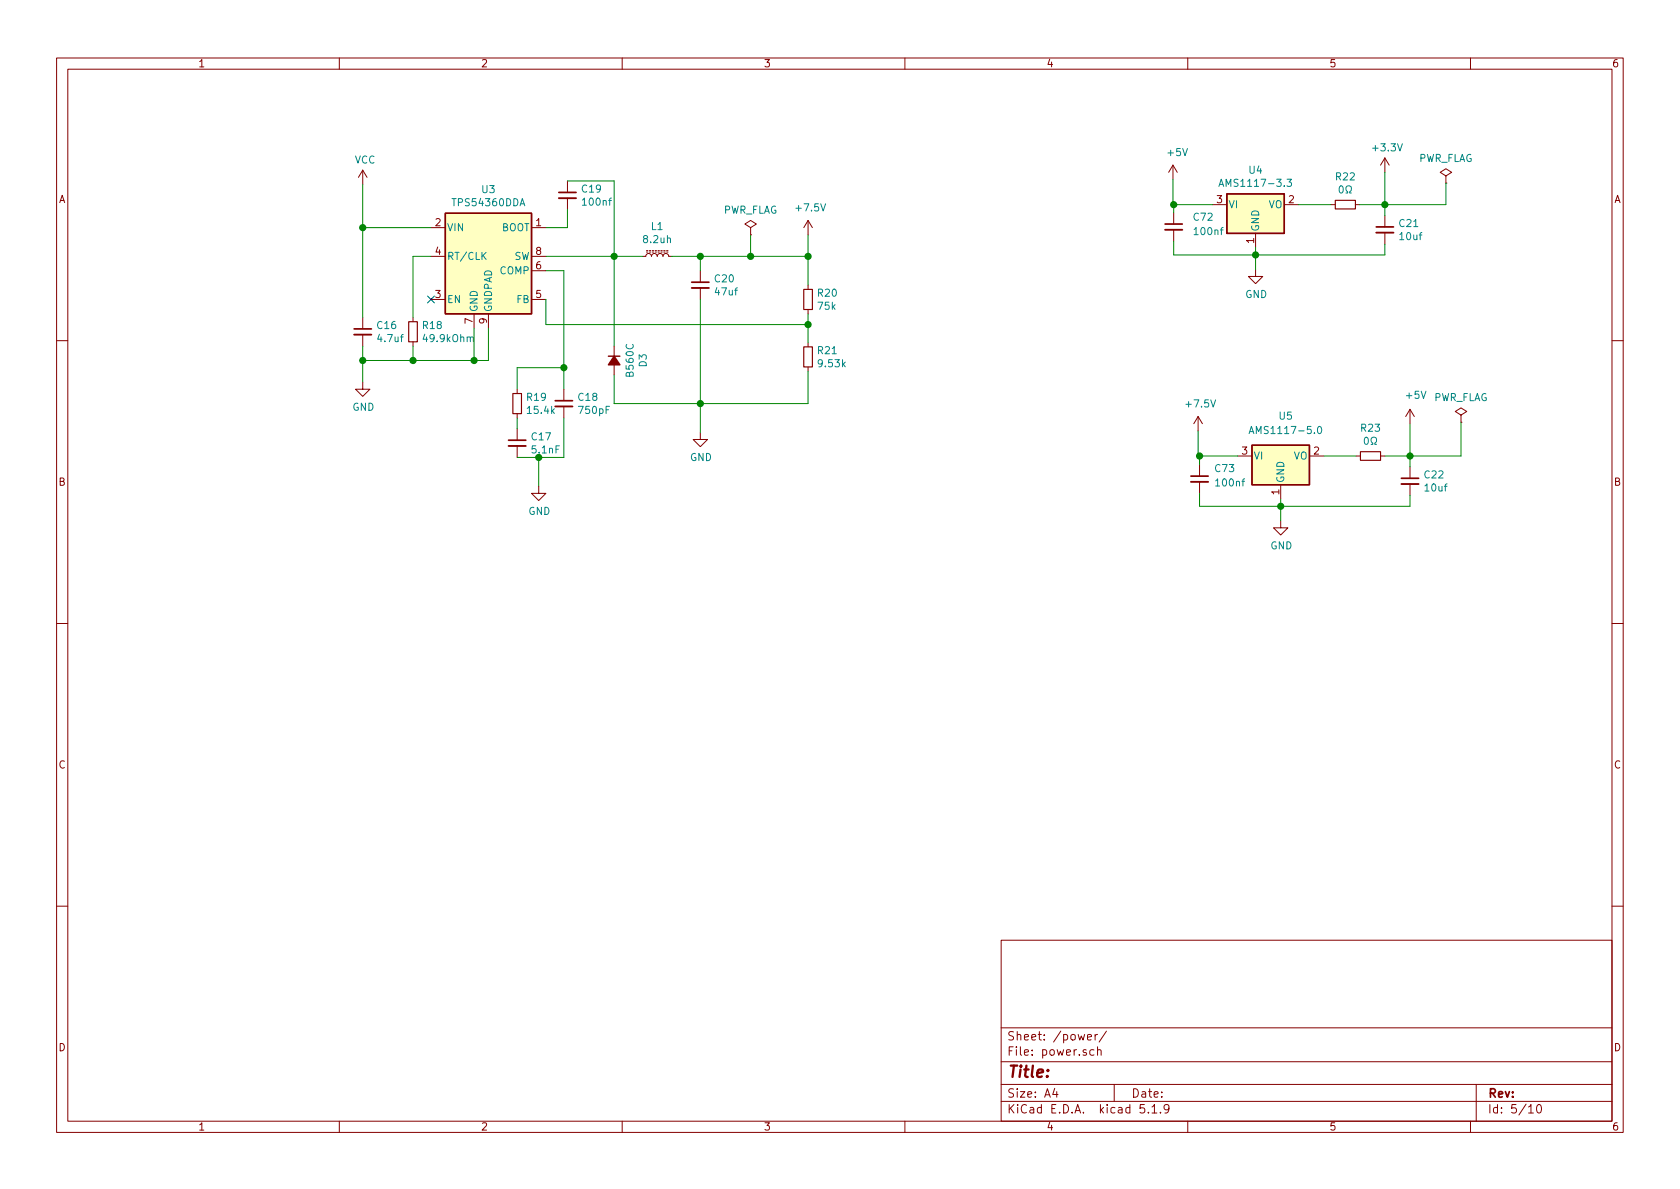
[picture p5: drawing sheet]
<svg xmlns="http://www.w3.org/2000/svg" width="297mm" height="210mm" viewBox="0 0 297 210" stroke-linecap="round" stroke-linejoin="round" font-family="sans-serif">
<g fill="none" stroke="#840000" stroke-width=".18">
<path d="M10 10.3h277v189.9h-277zM12 12.2h273v186.1h-273zM60 10.3v1.9M110 10.3v1.9M160 10.3v1.9M210 10.3v1.9M260 10.3v1.9M64.1 30.1l-.7 1.3M64.1 30.1v2.5M64.1 30.1l.8 1.3M100.3 32v2M100.3 35v2.1"/>
<path d="M142.9 39v2.5M142.9 39l-.8 1.3M142.9 39l.7 1.3M207.4 29.2l-.8 1.3M207.4 29.2v2.5M207.4 29.2l.8 1.3M207.5 37.6v2M214.4 36.2h2.5M227.1 36.2h2.5M235.3 36.2h.8M239.6 36.2h.8M244.9 27.9l-.8 1.3"/>
<path d="M244.9 27.9v2.6M244.9 38.1v2M244.9 27.9l.7 1.3M255.7 31.1l1-.6-1-.7-1.1 .7 1.1 .6v1.3M255.7 32.4h.1M64.1 56.1v2.1M64.1 59.2v2M73 56.1v.8M76.2 40.3h2.5M76.2 53h2.5M76.2 45.3h2.5M83.8 55.5v2.5"/>
<path d="M86.4 55.5v2.5M94 40.3h2.5M94 53h2.5M94 45.3h2.5M94 47.9h2.5M113.7 45.3h.5l.1-.3 .3-.2 .4 .2 .2 .3 .1-.3 .3-.2 .4 .2 .2 .3 .1-.3 .3-.2 .4 .2 .2 .3 .1-.3 .3-.2 .5 .2 .1 .3h.5M114.3 44.6h.3M114.3 44.3h.3M114.8 44.6h.3M114.8 44.3h.3M115.3 44.6h.3M115.3 44.3h.3"/>
<path d="M115.8 44.6h.3M115.8 44.3h.3M116.3 44.6h.3M116.3 44.3h.3M116.8 44.6h.3M116.8 44.3h.3M117.3 44.6h.3M117.3 44.3h.3M117.9 44.6h.2M117.9 44.3h.2M123.8 47.9v2M123.8 50.9v2.1"/>
<path d="M132.7 40.3l1-.7-1-.6-1 .6 1 .7v1.2M132.7 41.5h.1M142.9 50.4v.8M142.9 54.7v.8M207.5 40.6v2.1M222 47.6v1.3h1.3l-1.3 1.3-1.3-1.3h1.3M222 41.3v2.5M244.9 41.1v2.1M10 60.2h2M64.1 67.6v1.2h1.3l-1.3 1.3-1.2-1.3h1.2M73 60.4v.8M91.4 68.8v.8"/>
<path d="M91.4 73.1v.8M91.4 75.8v2M91.4 78.9v2M99.7 68.8v2.1M99.7 71.9v2M108.6 61.2v5.1M123.8 76.4v1.3h1.3l-1.3 1.3-1.2-1.3h1.2M142.9 60.6v.7M142.9 64.9v.8M211.8 73.7l-.7 1.2M211.8 73.7v2.5M211.8 73.7l.8 1.2"/>
<path d="M249.3 72.4v2.5M249.3 72.4l-.8 1.3M249.3 72.4l.8 1.3M258.3 73.4l1-.6-1-.7-1 .7 1 .6v1.3M258.3 74.7h.1M285 60.2h2M95.2 86v1.2h1.3l-1.3 1.3-1.2-1.3h1.2M212.1 82.2v2M212.1 85.2v2M218.8 80.6h2.6M226.4 92.1v1.2h1.3l-1.3 1.3-1.2-1.3h1.2M226.4 85.7v2.6"/>
<path d="M231.5 80.6h2.6M239.8 80.6h.7M244.1 80.6h.8M249.3 82.5v2.1M249.3 85.6v2M10 110.3h2M285 110.3h2M10 160.2h2M177 166.3h108v32h-108zM285 160.2h2M60 198.3v1.9M110 198.3v1.9"/>
<path d="M160 198.3v1.9M177 194.8h108M177 191.8h108M177 187.8h108M177 181.8h108M186.5 192.5l-.4 1h1M186.8 193v1M192.3 183.4l.7-.1-.1-.3-.4-.1-.2 .2v.7h.6M193.4 185.7l-.4-.1-.3 .3 .1 .6 .2 .1 .4-.1M193.6 182.9v1M194.1 185.7l.2-.1 .3 .1 .1 .9M194.1 182.9l-.5 .3"/>
<path d="M194.1 185.1v1.5M195.6 182.3l-1.3 2M197 191.8v3M202.3 195.3h-.7l-.1 .7 .3-.1 .5 .1 .1 .2-.1 .5-.2 .1-.6-.1M203 196.7v.1M203.7 195.8l.4-.5v1.5M203.7 196.8h.8M205.2 196.7v.1M206.7 196l-.1 .2a.48 .48 0 0 1-.7-.1v-.6a.48 .48 0 0 1 .7-.1v.1a1.19 1.19 0 0 1-.2 1.2l-.4 .1M210 198.3v1.9M260 198.3v1.9M261 191.8v6.5"/>
<path d="M270.3 195.8l.4-.5v1.5M270.3 196.8h.8M271.8 195.5l.4-.2a.94 .94 0 0 1 0 1.5 .79 .79 0 0 1-.4-1.3z"/>
</g>
<path d="M236.1 35.4h3.5v1.6h-3.5zM72.3 56.9h1.5v3.5h-1.5zM142.1 51.2h1.5v3.5h-1.5zM90.7 69.6h1.5v3.5h-1.5zM142.1 61.3h1.5v3.6h-1.5zM240.5 79.9h3.6v1.5h-3.6z" fill="none" stroke="#840000" stroke-width=".2"/>
<g fill="#ffffc2" stroke="#ffffc2" stroke-width=".18">
<path d="M216.9 34.3h10.2v7h-10.2z"/>
<path d="M78.7 37.7h15.3v17.8h-15.3z"/>
<path d="M221.4 78.7h10.1v7h-10.1z"/>
</g>
<path d="M78.7 37.7h15.3v17.8h-15.3zM216.9 34.3h10.2v7h-10.2zM107.6 63h2M221.4 78.7h10.1v7h-10.1z" fill="none" stroke="#840000" stroke-width=".25"/>
<path d="M215.5 33l.4-1.3 .5 1.3M215.6 32.6h.6M227.6 31.7h.7l-.4 .5 .4 .1v.4l-.2 .3-.5-.2M236.9 33l.2-.1a.69 .69 0 0 1 .4 .6 .69 .69 0 0 1-.4 .6l-.2-.1-.1-.4zM238 34.1h.3v-.2a.55 .55 0 0 1-.3-.8 .55 .55 0 0 1 .9-.1v.2a.53 .53 0 0 1-.3 .7v.2h.3M85.4 45.2l.6 .7M86 44.6l-.8 .8M220.9 76.7l.4-1.3 .4 1.3M221 76.3h.6M233.1 75.5l.1-.1a.67 .67 0 0 1 .5 .6 .67 .67 0 0 1-.5 .7l-.2-.3-.1-.2zM241.3 77.4l.2-.1a.69 .69 0 0 1 .5 .6 .69 .69 0 0 1-.5 .7l-.2-.1-.1-.4zM242.4 78.6h.3v-.2a.55 .55 0 0 1-.2-.9 .55 .55 0 0 1 .8 0l.1 .2a.53 .53 0 0 1-.3 .7v.2h.3" fill="none" stroke="#008484" stroke-width=".18"/>
<path d="M98.8 35h3.1M62.6 59.2h3.1M122.3 50.9h3M206 40.6h3M243.3 41.1h3.1M89.9 78.9h3.1M98.2 71.9h3M210.6 85.2h3M247.8 85.6h3" fill="none" stroke="#840000" stroke-width=".33"/>
<path d="M98.8 34h3.1M206 39.6h3M62.6 58.2h3.1M122.3 49.9h3M243.3 40.1h3.1M89.9 77.8h3.1M98.2 70.9h3M210.6 84.2h3M247.8 84.6h3" fill="none" stroke="#840000" stroke-width=".3"/>
<path d="M108.6 63l1 1.5h-2z" fill="#840000" stroke="#840000" stroke-width=".25"/>
<g fill="none" stroke="#008400" stroke-width=".18">
<path d="M64.1 32.6v23.5M100.3 37.1v3.2h-3.8M100.3 32h8.3v29.2M207.4 31.7v4.5h7M207.5 36.2v1.4M229.6 36.2h5.7M244.9 30.5v7.6M255.7 32.4v3.8h-15.3M64.1 40.3h12.1M76.2 45.3h-3.2v10.8M83.8 58v5.7M86.4 58v5.7h-22.3"/>
<path d="M96.5 53v4.4h46.4M96.5 47.9h3.2v20.9M96.5 45.3h17.2M118.7 45.3h24.2M123.8 45.3v2.6M123.8 53v23.4M132.7 41.5v3.8M142.9 41.5v8.9M142.9 55.5v5.1M207.5 42.7v2.4h37.4v-1.9M222 43.8v3.8M64.1 61.2v6.4"/>
<path d="M73 61.2v2.5M91.4 73.9v1.9M99.7 73.9v7h-8.3M99.7 65h-8.3v3.8M142.9 65.7v5.7h-34.3v-5.1M211.8 76.2v4.4h7M249.3 74.9v7.6M258.3 74.7v5.9h-13.4M95.2 80.9v5.1M212.1 87.2v2.3h37.2v-1.9M212.1 80.6v1.6M226.4 88.3v3.8"/>
<path d="M234.1 80.6h5.7"/>
</g>
<g fill="#008400" stroke="#008400" stroke-width=".25">
<circle cx="123.8" cy="71.4" r=".51"/>
<circle cx="142.9" cy="57.4" r=".51"/>
<circle cx="212.1" cy="80.6" r=".51"/>
<circle cx="132.7" cy="45.3" r=".51"/>
<circle cx="222" cy="45.1" r=".51"/>
<circle cx="142.9" cy="45.3" r=".51"/>
<circle cx="99.7" cy="65" r=".51"/>
<circle cx="207.5" cy="36.2" r=".51"/>
<circle cx="226.4" cy="89.5" r=".51"/>
<circle cx="108.6" cy="45.3" r=".51"/>
<circle cx="73" cy="63.7" r=".51"/>
<circle cx="249.3" cy="80.6" r=".51"/>
<circle cx="244.9" cy="36.2" r=".51"/>
<circle cx="64.1" cy="40.3" r=".51"/>
<circle cx="123.8" cy="45.3" r=".51"/>
<circle cx="83.8" cy="63.7" r=".51"/>
<circle cx="95.3" cy="80.9" r=".51"/>
<circle cx="64.1" cy="63.7" r=".51"/>
</g>
<path d="M75.6 52.3l1.2 1.3M76.8 52.3l-1.2 1.3" fill="none" stroke="#000084" stroke-width=".18"/>
<text font-size="2.8" fill="#840000" x="178" y="190.5">Title:</text>
<g font-size="2.1" fill="#840000">
<text x="178" y="184">Sheet: /power/</text>
<text x="178" y="186.7">File: power.sch</text>
<text x="178" y="196.9">KiCad E.D.A. kicad 5.1.9</text>
<text x="178" y="194.1">Size: A4</text>
<text x="200" y="194.1">Date:</text>
<text x="263" y="194.1">Rev:</text>
<text x="263" y="196.9">Id: 5/10</text>
</g>
<g font-size="1.8" fill="#840000">
<text x="35" y="11.9">1</text>
<text x="85" y="11.9">2</text>
<text x="135" y="11.9">3</text>
<text x="185" y="11.9">4</text>
<text x="235" y="11.9">5</text>
<text x="285" y="11.9">6</text>
<text x="10.4" y="35.9">A</text>
<text x="215.2" y="35.9">3</text>
<text x="227.9" y="35.9">2</text>
<text x="285.4" y="35.9">A</text>
<text x="77" y="40">2</text>
<text x="94.8" y="40">1</text>
<text x="77" y="45.1">4</text>
<text x="94.8" y="47.6">6</text>
<text x="94.8" y="45.1">8</text>
<text x="221.7" y="43" transform="rotate(-90 221.7 43)">1</text>
<text x="77" y="52.7">3</text>
<text x="94.8" y="52.7">5</text>
<text x="83.6" y="57.2" transform="rotate(-90 83.6 57.2)">7</text>
<text x="86.1" y="57.2" transform="rotate(-90 86.1 57.2)">9</text>
<text x="219.6" y="80.4">3</text>
<text x="232.3" y="80.4">2</text>
<text x="10.4" y="85.9">B</text>
<text x="226.2" y="87.5" transform="rotate(-90 226.2 87.5)">1</text>
<text x="285.4" y="85.9">B</text>
<text x="10.4" y="135.9">C</text>
<text x="285.4" y="135.9">C</text>
<text x="10.4" y="185.9">D</text>
<text x="285.4" y="185.9">D</text>
<text x="35" y="199.9">1</text>
<text x="85" y="199.9">2</text>
<text x="135" y="199.9">3</text>
<text x="185" y="199.9">4</text>
<text x="235" y="199.9">5</text>
<text x="285" y="199.9">6</text>
</g>
<g font-size="1.8" fill="#008484">
<text x="62.7" y="28.9">VCC</text>
<text x="206.6" y="27.6">+5V</text>
<text x="242.9" y="26.8">+3.3V</text>
<text x="250.7" y="28.6">PWR_FLAG</text>
<text x="85.2" y="34.2">U3</text>
<text x="102.9" y="34.1">C19</text>
<text x="216.5" y="33">AMS1117-3.3</text>
<text x="220.9" y="30.7">U4</text>
<text x="236.2" y="31.9">R22</text>
<text x="79" y="40.9">VIN</text>
<text x="80.3" y="36.5">TPS54360DDA</text>
<text x="88.6" y="40.9">BOOT</text>
<text x="103.2" y="36.4">100nf</text>
<text x="115.2" y="40.7">L1</text>
<text x="127.8" y="37.8">PWR_FLAG</text>
<text x="140.9" y="37.4">+7.5V</text>
<text x="211.1" y="39">C72</text>
<text x="211.3" y="41.6">100nf</text>
<text x="217.2" y="36.8">VI</text>
<text x="222.6" y="41" transform="rotate(-90 222.6 41)">GND</text>
<text x="224.3" y="36.8">VO</text>
<text x="247.5" y="40.2">C21</text>
<text x="79" y="46">RT/CLK</text>
<text x="90.9" y="46">SW</text>
<text x="113.9" y="43">8.2uh</text>
<text x="247.6" y="42.5">10uf</text>
<text x="79" y="53.6">EN</text>
<text x="88.4" y="48.5">COMP</text>
<text x="91.4" y="53.6">FB</text>
<text x="126.4" y="49.9">C20</text>
<text x="126.6" y="52.2">47uf</text>
<text x="144.7" y="52.5">R20</text>
<text x="220.2" y="52.7">GND</text>
<text x="66.8" y="58.2">C16</text>
<text x="74.8" y="58.2">R18</text>
<text x="84.5" y="55.2" transform="rotate(-90 84.5 55.2)">GND</text>
<text x="87" y="55.2" transform="rotate(-90 87 55.2)">GNDPAD</text>
<text x="144.7" y="54.8">75k</text>
<text x="66.9" y="60.5">4.7uf</text>
<text x="75.1" y="60.5">49.9kOhm</text>
<text x="114.4" y="64.9" transform="rotate(-90 114.4 64.9)">D3</text>
<text x="144.7" y="62.6">R21</text>
<text x="144.9" y="64.9">9.53k</text>
<text x="93.2" y="70.9">R19</text>
<text x="102.3" y="70.9">C18</text>
<text x="112" y="66.5" transform="rotate(-90 112 66.5)">B560C</text>
<text x="248.7" y="70.5">+5V</text>
<text x="253.4" y="70.9">PWR_FLAG</text>
<text x="62.3" y="72.6">GND</text>
<text x="93.4" y="73.2">15.4k</text>
<text x="94.1" y="77.9">C17</text>
<text x="102.5" y="73.2">750pF</text>
<text x="209.9" y="72.1">+7.5V</text>
<text x="221.9" y="76.8">AMS1117-5.0</text>
<text x="226.2" y="74.2">U5</text>
<text x="240.7" y="76.3">R23</text>
<text x="94.2" y="80.2">5.1nF</text>
<text x="122" y="81.5">GND</text>
<text x="214.9" y="83.5">C73</text>
<text x="221.6" y="81.3">VI</text>
<text x="228.7" y="81.3">VO</text>
<text x="215.1" y="86">100nf</text>
<text x="227.1" y="85.5" transform="rotate(-90 227.1 85.5)">GND</text>
<text x="251.9" y="84.6">C22</text>
<text x="252" y="86.9">10uf</text>
<text x="93.4" y="91.1">GND</text>
<text x="224.6" y="97.1">GND</text>
</g>
</svg>
